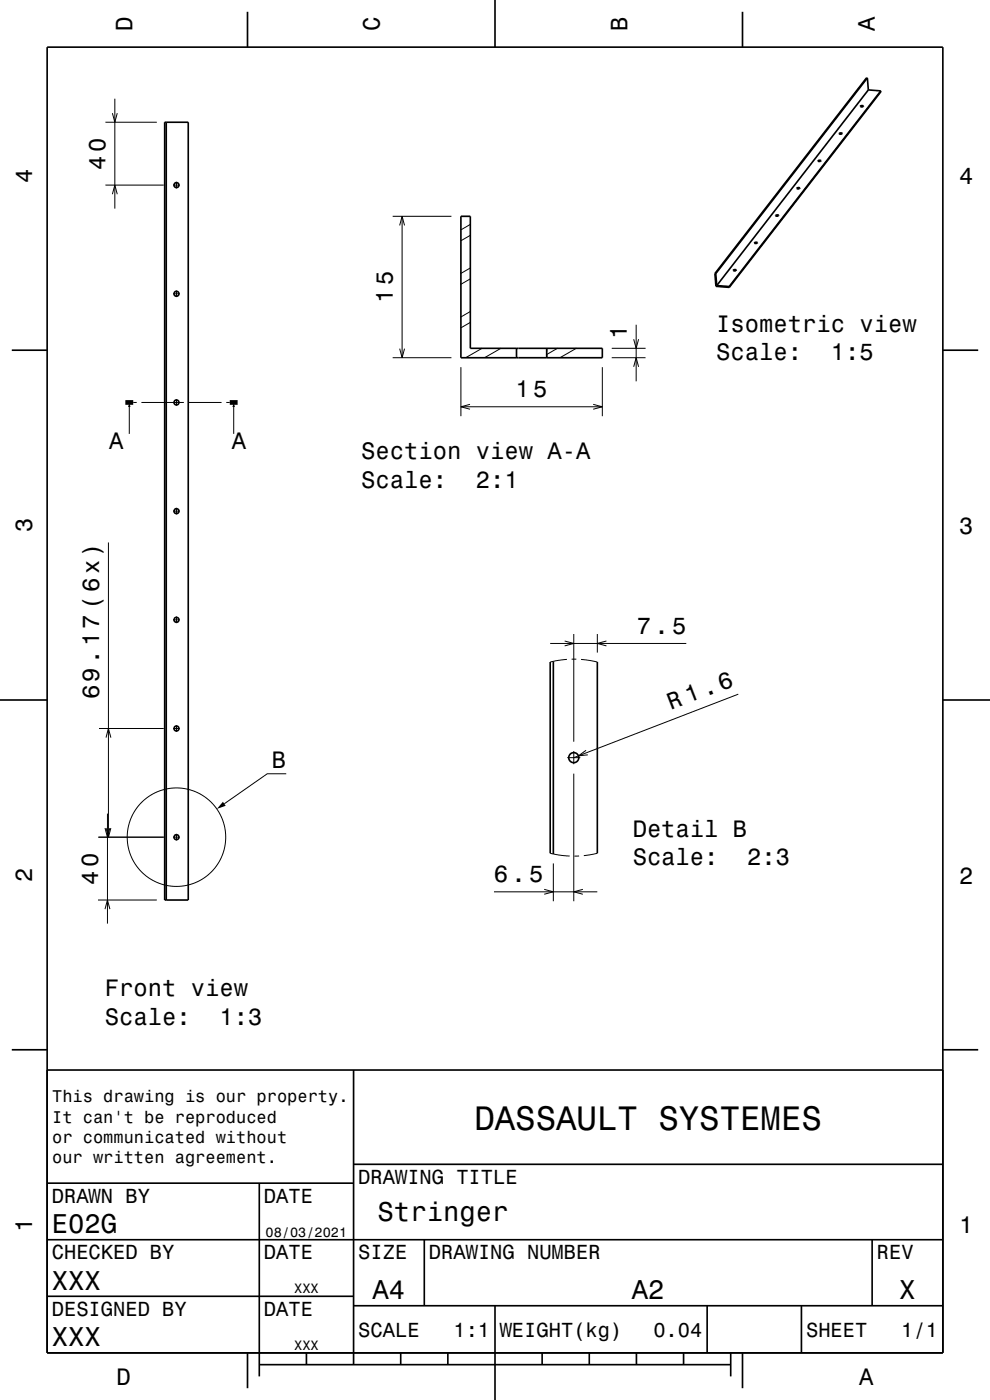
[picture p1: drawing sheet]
<svg xmlns="http://www.w3.org/2000/svg" width="210mm" height="297mm" viewBox="0 0 210 297" stroke-linecap="round" stroke-linejoin="round" font-family="sans-serif">
<g fill="none" stroke="#000" stroke-width=".21">
<path d="M22.4 39.3h12.3M22.4 25.9h10.9M23.8 24l.6 1.9 .5-1.9M24.4 20.9v23.4M36.7 39.3h1.4M37.4 38.6v1.4M23.8 41.2l.6-1.9 .5 1.9M83.3 45.9h12.5M84.8 47.8l.5-1.9 .5 1.9M85.3 45.9v30M99.8 59.2l-2 1.1M99.8 49.9l-2 1.2"/>
<path d="M99.8 56.9l-2 1.1M99.8 47.6l-2 1.2M36.7 62.3h1.4M37.4 61.6v1.4M83.3 75.9h12.5M84.8 74l.5 1.9 .5-1.9M97.8 77.9v10.4M99.8 68.4l-2 1.2M99.8 66.1l-2 1.1M102.2 73.9l-3.4 2M106.2 73.9l-3.4 2M109.6 73.9v.7"/>
<path d="M109.6 75.2v.7M116 73.9v.7M118.2 73.9l-2.2 1.3v.7M122.2 73.9l-3.4 2M127.8 77.9v10.4M129.8 75.9h7.1M129.8 73.9h7.1M134.4 77.8l.5-1.9 .6 1.9M134.4 72l.5 1.9 .6-1.9M134.9 68.9v12M27.4 86.3v5.7M28.3 85.4h.7"/>
<path d="M30 85.4h9M37.4 84.7v1.4M40 85.4h7M48 85.4h.7M49.6 86.3v5.7M97.8 86.3h30M99.7 85.8l-1.9 .5 1.9 .5M125.8 85.8l2 .5-2 .5M23 115.1v62.5M36.7 108.4h1.4M37.4 107.7v1.4M36.7 131.5h1.4"/>
<path d="M37.4 130.8v1.4M116.7 136.5h28.9M119.8 136l1.9 .5-1.9 .5M120.3 139.9l-3.6 .5M121.3 139.8h1M121.7 134.5v22.8M123.3 139.9l3.4 .5M126.7 134.5v3.9M128.6 136l-1.9 .5 1.9 .5M21 154.5h13.7M22.5 156.5l.5-2 .5 2M36.7 154.5h1.4"/>
<path d="M37.4 153.9v1.3M121.7 159.3v2.8M124.3 159.2l-1.6 1.1 2-.2M156.6 147.3l-34.9 13.4M20.8 177.6h13.9M22.3 175.7l.5 1.9 .5-1.9M22.5 175.7l.5 1.9 .5-1.9M22.8 172.6v23.3M36.7 177.6h1.4M37.4 176.9v1.4M60.7 164.2h-4l-9.1 6.3M120.3 160.7h2.8"/>
<path d="M121.7 164.1v27.1M20.8 190.9h12.5M22.3 192.9l.5-2 .5 2M104.8 189.2h21.9M115.4 188.7l2 .5-2 .5M116.7 181l2.2 .4 1.9 .2M117.4 183.2v8M122.8 181.6h-1M123.6 188.7l-1.9 .5 1.9 .5M126.7 181l-2.9 .5"/>
<circle cx="37.4" cy="177.6" r="10.4"/>
</g>
<g fill="none" stroke="#000" stroke-width=".35">
<path d="M10 10h190v277h-190zM52.5 2.5v7.5M105 0v10M157.5 2.5v7.5M184 16.5h-.2l-32.2 41.5M184 16.5l-32.2 41.5M184 16.5l.2 2.6M184.2 19.1l-32.2 41.5M184.2 19.1l2.6 .2M186.8 19.3v.2l-32.1 41.5M186.8 19.3l-32.1 41.5M34.9 25.9h5v165h-5z"/>
<path d="M35.3 25.9v165M169 39.9l.4-.1 .3 .1-.4 .2zM169.6 40h-.5M173.5 34.1l.3-.1 .4 .1-.4 .2zM174.1 34.2h-.5M178 28.3l.3-.1 .3 .1-.3 .2zM178.6 28.4h-.5M182.5 22.5l.3-.1 .3 .1-.3 .2zM183.1 22.6h-.5M97.8 45.9h2v28h28v2h-30zM151.6 58l.3 2.7 2.8 .3M151.6 58h.2"/>
<path d="M151.8 58l.2 2.6M155.5 57.3l.4-.1 .3 .1-.4 .2zM155.7 57.4h-.1M156.1 57.4h-.4M160 51.5l.4-.1 .3 .1-.4 .2zM160.6 51.6h-.5M164.5 45.7l.4-.1 .3 .1-.4 .2zM165.1 45.8h-.5M2.5 74.3h7.5M109.6 73.9v2M116 73.9v2M152 60.6l2.7 .2"/>
<path d="M154.7 60.8v.2M200 74.3h7.5M0 148.5h10M116.7 140.4v40.6M117.4 140.3v40.9M126.7 140.4v40.6M200 148.5h10M2.5 222.7h7.5M10 227h190M75 227v62.5M200 222.7h7.5M10 251h65"/>
<path d="M55 251v41M75 247h125M10 275h65M10 263h190M75 277h125M90 263v14M105 277v20M150 277v10M170 277v10M185 263v14M52.5 287v7.5M55 289.5h100"/>
<path d="M65 287v2.5M85 287v2.5M95 287v2.5M115 287v2.5M125 287v2.5M135 287v2.5M145 287v2.5M155 287v5M157.5 287v7.5"/>
<circle cx="37.4" cy="39.3" r=".53"/>
<circle cx="37.4" cy="62.3" r=".53"/>
<circle cx="37.4" cy="85.4" r=".53"/>
<circle cx="37.4" cy="108.4" r=".53"/>
<circle cx="37.4" cy="131.5" r=".53"/>
<circle cx="37.4" cy="154.5" r=".53"/>
<circle cx="37.4" cy="177.6" r=".53"/>
<circle cx="121.7" cy="160.7" r="1.07"/>
</g>
<path d="M26.6 85.4h1.7M48.7 85.4h1.7" fill="none" stroke="#000" stroke-width="1" stroke-linecap="butt"/>
<g fill="#000">
<path d="M27.4 85.4l.3 .9h-.5z" fill-rule="evenodd"/>
<path d="M49.6 85.4l.2 .9h-.5z" fill-rule="evenodd"/>
<path d="M47.3 170.1l.6 .8-1.9 .7z" fill-rule="evenodd"/>
</g>
<text font-size="7.2" x="100.6" y="239.6">DASSAULT SYSTEMES</text>
<g font-size="5.8">
<text x="11" y="261.6">E02G</text>
<text x="80.1" y="259.1">Stringer</text>
<text x="11" y="273.6">XXX</text>
<text x="79" y="275.6">A4</text>
<text x="134" y="275.6">A2</text>
<text x="190.8" y="275.6">X</text>
<text x="11" y="285.6">XXX</text>
</g>
<g font-size="5">
<text x="28.1" y="6.5" transform="rotate(-90 28.1 6.5)">D</text>
<text x="80.6" y="6.5" transform="rotate(-90 80.6 6.5)">C</text>
<text x="133.1" y="6.5" transform="rotate(-90 133.1 6.5)">B</text>
<text x="185.6" y="6.5" transform="rotate(-90 185.6 6.5)">A</text>
<text x="22.4" y="36" transform="rotate(-90 22.4 36)">40</text>
<text x="6.8" y="38.7" transform="rotate(-90 6.8 38.7)">4</text>
<text x="203.5" y="39">4</text>
<text x="83.3" y="64.3" transform="rotate(-90 83.3 64.3)">15</text>
<text x="151.9" y="70.3">Isometric view</text>
<text x="132.9" y="72" transform="rotate(-90 132.9 72)">1</text>
<text x="151.9" y="76.4">Scale:</text>
<text x="176.2" y="76.4">1:5</text>
<text x="109.4" y="84.3">15</text>
<text x="23.1" y="95.3">A</text>
<text x="49.2" y="95.3">A</text>
<text x="76.6" y="97.5">Section view A-A</text>
<text x="76.6" y="103.5">Scale:</text>
<text x="100.9" y="103.5">2:1</text>
<text x="6.8" y="112.9" transform="rotate(-90 6.8 112.9)">3</text>
<text x="203.5" y="113.2">3</text>
<text x="135.1" y="134.5">7.5</text>
<text x="21" y="148.3" transform="rotate(-90 21 148.3)">69.17 (6x)</text>
<text x="142.3" y="150.6" transform="rotate(-21 142.3 150.6)">R 1.6</text>
<text x="57.7" y="163">B</text>
<text x="134.2" y="177.5">Detail B</text>
<text x="134.2" y="183.5">Scale:</text>
<text x="158.5" y="183.5">2:3</text>
<text x="6.8" y="187.1" transform="rotate(-90 6.8 187.1)">2</text>
<text x="20.8" y="187.7" transform="rotate(-90 20.8 187.7)">40</text>
<text x="104.8" y="187.2">6.5</text>
<text x="203.5" y="187.4">2</text>
<text x="22.3" y="211.4">Front view</text>
<text x="22.3" y="217.4">Scale:</text>
<text x="46.6" y="217.4">1:3</text>
<text x="6.8" y="261.3" transform="rotate(-90 6.8 261.3)">1</text>
<text x="203.5" y="261.6">1</text>
<text x="24.7" y="293.8">D</text>
<text x="182.2" y="293.8">A</text>
</g>
<g font-size="4.3">
<text x="76" y="251.2">DRAWING TITLE</text>
<text x="11" y="255.2">DRAWN BY</text>
<text x="56" y="255.2">DATE</text>
<text x="11" y="267.2">CHECKED BY</text>
<text x="56" y="267.2">DATE</text>
<text x="76" y="267.2">SIZE</text>
<text x="91" y="267.2">DRAWING NUMBER</text>
<text x="186" y="267.2">REV</text>
<text x="11" y="279.2">DESIGNED BY</text>
<text x="56" y="279.2">DATE</text>
<text x="76" y="283.6">SCALE</text>
<text x="96.2" y="283.6">1:1</text>
<text x="106" y="283.6">WEIGHT(kg)</text>
<text x="138.6" y="283.6">0.04</text>
<text x="171" y="283.6">SHEET</text>
<text x="191.2" y="283.6">1/1</text>
</g>
<g font-size="3.6">
<text x="11.1" y="233.8">This drawing is our property.</text>
<text x="11.1" y="238.1">It can't be reproduced</text>
<text x="11.1" y="242.5">or communicated without</text>
<text x="11.1" y="246.8">our written agreement.</text>
</g>
<g font-size="2.9">
<text x="56.3" y="262.3">08/03/2021</text>
<text x="62.4" y="274.3">XXX</text>
<text x="62.4" y="286.3">XXX</text>
</g>
</svg>
